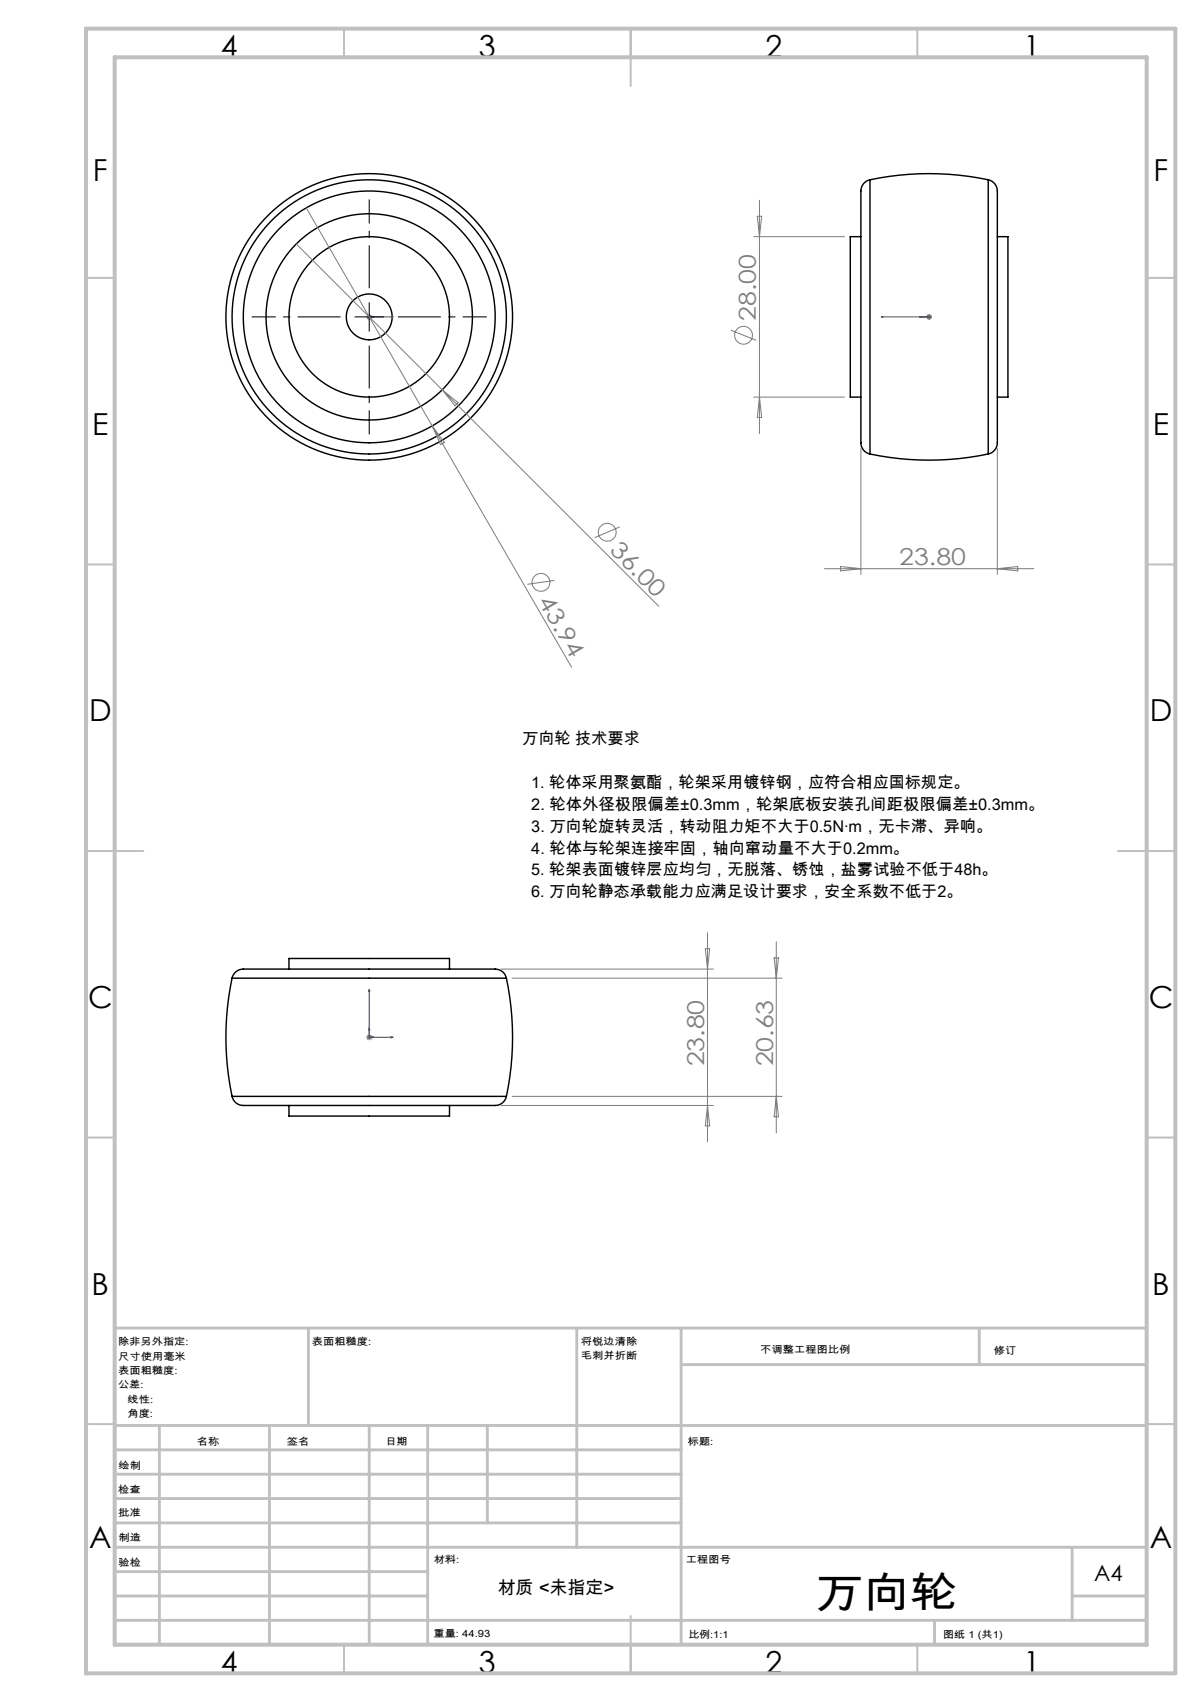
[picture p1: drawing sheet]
<svg xmlns="http://www.w3.org/2000/svg" width="210mm" height="297mm" viewBox="0 0 210 297" stroke-linecap="round" stroke-linejoin="round" font-family="sans-serif">
<g fill="none" stroke="#000" stroke-width=".25">
<path d="M151.7 31.4a50 50 0 0 1 20.7 0M151.7 31.4a2.35 2.35 0 0 0-1.5 2.7v42.8a2.1 2.1 0 0 0 1.5 2.3M151.7 31.4v47.8M172.4 31.4a2.35 2.35 0 0 1 1.6 2.7v42.8a2.1 2.1 0 0 1-1.6 2.3M172.4 31.4v47.8M150.2 41.3h-1.9v28h1.9M174 41.3h1.8v28h-1.8M151.7 79.2a50 50 0 0 0 20.7 0M40.5 170.7a50 50 0 0 0 0 20.6M40.5 170.7a2.48 2.48 0 0 1 2.9-1.6h42.7a2.05 2.05 0 0 1 2.2 1.6M40.5 170.7h47.8M50.4 169.1v-1.8h28v1.8"/>
<path d="M88.3 170.7a50 50 0 0 1 0 20.6M40.5 191.3a2.48 2.48 0 0 0 2.9 1.6h42.7a2.05 2.05 0 0 0 2.2-1.6M40.5 191.3h47.8M50.4 192.9v1.9h28v-1.9"/>
<circle cx="64.4" cy="55.3" r="25"/>
<circle cx="64.4" cy="55.3" r="23.9"/>
<circle cx="64.4" cy="55.3" r="4"/>
<circle cx="64.4" cy="55.3" r="18"/>
<circle cx="64.4" cy="55.3" r="14"/>
<circle cx="64.4" cy="55.3" r="22"/>
</g>
<g fill="none" stroke="#808080" stroke-width=".18">
<path d="M53.4 36.3l22 38M132.1 37.7h.7l-.3 3.6zM132.5 34.9v40.7M51.7 42.6l25.4 25.4M63.9 55.3h1M64.4 54.8v1M64.8 54.9l-.8 .8M127.5 57.6l4.4 1.8M131.5 41.3h15.8M161.6 55.3h1M161.7 54.9l.7 .8M162.1 54.8v1"/>
<path d="M162.4 54.9l-.7 .8M75.4 74.3l24.3 42.1M75.4 74.3l2.1 2.9-.7 .4zM77.1 68l37.8 37.8M77.1 68l2.8 2.3-.5 .5zM131.5 69.3h15.8M132.5 69.3l.3 3.6h-.7zM150.2 78.3v21.9M174 78.3v21.9M108.1 91.9l-4.4 1.9M143.8 99.2h36.5M146.6 98.9l3.6 .3-3.6 .4z"/>
<path d="M174 99.2l3.5-.3v.7zM96.7 101.3l-4.7 .7M87.4 169.1h37M89.3 170.7h47.1M123 165.6h.8l-.4 3.5zM123.4 162.8v36.5M135 167.1h.8l-.4 3.6zM135.4 164.3v33.4M63.9 181h1M64 180.7l.8 .7M64.4 180.5v1M64.8 180.7l-.8 .7"/>
<path d="M87.4 192.9h37M89.3 191.3h47.1M123.4 192.9l.4 3.6h-.8zM135.4 191.3l.4 3.6h-.8z"/>
<circle cx="129.7" cy="58.5" r="1.56"/>
<circle cx="105.9" cy="92.9" r="1.56"/>
<circle cx="94.4" cy="101.6" r="1.56"/>
</g>
<g fill="none" stroke="#00f" stroke-width=".18">
<path d="M64.3 55.3h.2zM64.4 55.3h.1M64.4 55.3h4.2M64.8 55.3h.4zM68.2 55.3h.4zM153.7 55.3h.4zM153.7 55.3h8.4M160.4 55.3h.4zM161.9 55.3h.3zM162.1 55.3h.1M64.4 179.3l.1 .4h-.2zM64.4 172.6l.1 .4h-.2z"/>
<path d="M64.4 172.6v8.4h4.2M64.8 180.9l.4 .1-.4 .1zM68.2 180.9l.4 .1-.4 .1z"/>
</g>
<path d="M59.4 55.3h-15.5M64.4 50.3v-15.5M69.4 55.3h15.5M64.4 60.3v15.5" fill="none" stroke="#000" stroke-width=".18" stroke-dasharray="15.2 1.3 1.3 1.3" stroke-dashoffset="7.8" stroke-linecap="butt"/>
<g fill="none" stroke="#c0c0c0" stroke-width=".35">
<path d="M60 5v5M110 5v10M160 5v5M15 48.5h5M200 48.5h5M15 98.5h5M200 98.5h5M15 148.5h10M195 148.5h10M15 198.5h5M200 198.5h5M15 248.5h5"/>
<path d="M200 248.5h5M60 287v5M110 282v10M160 287v5"/>
</g>
<g fill="none" stroke="#c0c0c0" stroke-width=".5">
<path d="M53.8 231.8v17M100.6 231.8v38.2M118.8 231.8v55.2M118.8 238.1h81.2M170.8 231.8v6.3M200 231.8h-180v55.2M20 248.8h180M20 257.3h98.8M20 253h98.8M27.8 248.8v38.2M47 248.8v38.2M64.4 248.8v38.2"/>
<path d="M74.6 248.8v38.2M85 248.8v17M20 265.8h98.8M20 261.5h98.8M20 278.5h54.6M20 274.3h54.6M20 270h180M187 278.5h13M187 270v12.8M20 282.8h180M163 282.8v4.2"/>
</g>
<path d="M15 5h190v287h-190zM20 10h180v277h-180z" fill="none" stroke="#c0c0c0" stroke-width=".7"/>
<path d="M61.9 55.3h5M64.4 52.8v5" fill="none" stroke="#000" stroke-width=".18"/>
<g fill="#00f">
<path d="M68.2 55.3h.4zM64.3 55.3h.2z"/>
<path d="M64.8 180.9l.4 .1-.4 .1zM64.4 179.3l.1 .4h-.2zM161.9 55.3h.3zM153.7 55.3h.4zM161.9 55.3h.3zM160.4 55.3h.4z"/>
<path d="M64.8 55.3h.4zM64.3 55.3h.2zM68.2 180.9l.4 .1-.4 .1zM64.4 172.6l.1 .4h-.2z"/>
</g>
<text font-size="7.4" x="142.2" y="280.5">万向轮</text>
<g font-size="5.3">
<text x="38.5" y="9.9">4</text>
<text x="83.5" y="9.9">3</text>
<text x="133.5" y="9.9">2</text>
<text x="178.5" y="9.9">1</text>
<text x="16.2" y="31.6">F</text>
<text x="201.2" y="31.6">F</text>
<text x="16.1" y="75.9">E</text>
<text x="201.1" y="75.9">E</text>
<text x="15.5" y="125.9">D</text>
<text x="200.5" y="125.9">D</text>
<text x="15.4" y="175.9">C</text>
<text x="200.4" y="175.9">C</text>
<text x="16" y="225.9">B</text>
<text x="201" y="225.9">B</text>
<text x="15.5" y="270.1">A</text>
<text x="200.5" y="270.1">A</text>
<text x="38.5" y="291.9">4</text>
<text x="83.5" y="291.9">3</text>
<text x="133.5" y="291.9">2</text>
<text x="178.5" y="291.9">1</text>
</g>
<g font-size="4.1" fill="#808080">
<text x="131.8" y="55.9" transform="rotate(-90 131.8 55.9)">28.00</text>
<text x="106.2" y="96.2" transform="rotate(45 106.2 96.2)">36.00</text>
<text x="156.9" y="98.7">23.80</text>
<text x="93.8" y="104.9" transform="rotate(60 93.8 104.9)">43.94</text>
<text x="122.8" y="186.1" transform="rotate(-90 122.8 186.1)">23.80</text>
<text x="134.8" y="186.1" transform="rotate(-90 134.8 186.1)">20.63</text>
</g>
<text font-size="3.9" x="190.9" y="275.8">A4</text>
<text font-size="3.2" x="86.8" y="278.1">材质 &lt;未指定&gt;</text>
<g font-size="2.8">
<text x="91.1" y="129.8">万向轮 技术要求</text>
<text x="92.7" y="137.5">1. 轮体采用聚氨酯，轮架采用镀锌钢，应符合相应国标规定。</text>
<text x="92.7" y="141.3">2. 轮体外径极限偏差±0.3mm，轮架底板安装孔间距极限偏差±0.3mm。</text>
<text x="92.7" y="145.1">3. 万向轮旋转灵活，转动阻力矩不大于0.5N·m，无卡滞、异响。</text>
<text x="92.7" y="149">4. 轮体与轮架连接牢固，轴向窜动量不大于0.2mm。</text>
<text x="92.7" y="152.8">5. 轮架表面镀锌层应均匀，无脱落、锈蚀，盐雾试验不低于48h。</text>
<text x="92.7" y="156.6">6. 万向轮静态承载能力应满足设计要求，安全系数不低于2。</text>
</g>
<g font-size="1.7">
<text x="20.6" y="234.8">除非另外指定:</text>
<text x="20.6" y="237.3">尺寸使用毫米</text>
<text x="20.6" y="239.8">表面粗糙度:</text>
<text x="54.4" y="234.8">表面粗糙度:</text>
<text x="101.3" y="234.7">将锐边清除</text>
<text x="101.3" y="237.2">毛刺并折断</text>
<text x="132.6" y="236.2">不调整工程图比例</text>
<text x="173.3" y="236.4">修订</text>
<text x="20.6" y="242.3">公差:</text>
<text x="22.2" y="244.8">线性:</text>
<text x="22.2" y="247.3">角度:</text>
<text x="20.7" y="256.3">绘制</text>
<text x="34.3" y="252.2">名称</text>
<text x="50" y="252.1">签名</text>
<text x="67.2" y="252.1">日期</text>
<text x="120" y="252.1">标题:</text>
<text x="20.6" y="260.5">检查</text>
<text x="20.6" y="264.5">批准</text>
<text x="20.7" y="269">制造</text>
<text x="20.7" y="273.3">验检</text>
<text x="75.6" y="272.7">材料:</text>
<text x="119.6" y="272.7">工程图号</text>
<text x="75.6" y="285.7">重量: 44.93</text>
<text x="120.1" y="285.8">比例:1:1</text>
<text x="164.5" y="285.8">图纸 1 (共1)</text>
</g>
</svg>
